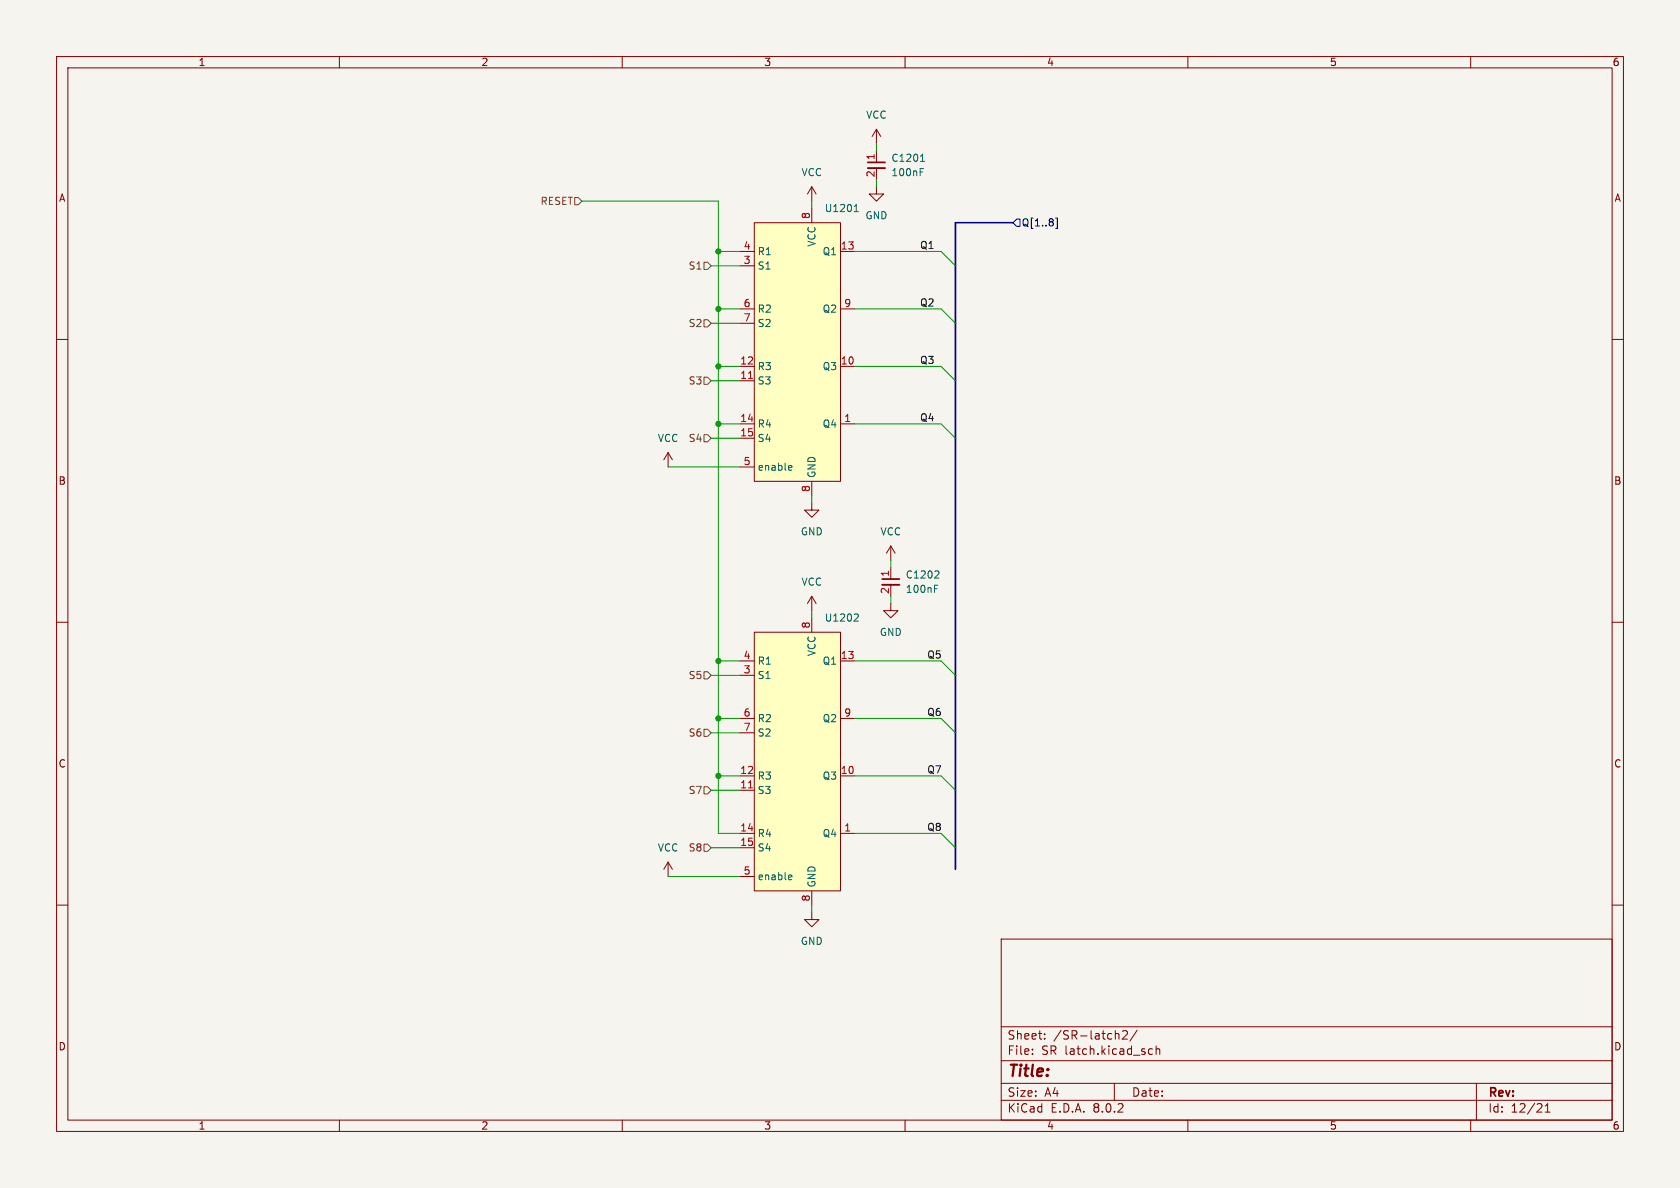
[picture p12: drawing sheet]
<svg xmlns="http://www.w3.org/2000/svg" width="297mm" height="210mm" viewBox="0 0 297 210" stroke-linecap="round" stroke-linejoin="round" font-family="sans-serif">
<path d="M0 0h297v210h-297z" fill="#f5f4ef" stroke="#f5f4ef" stroke-width=".18"/>
<g fill="none" stroke="#840000" stroke-width=".18">
<path d="M10 10h277v190h-277zM12 12h273v186h-273zM60 10v2M110 10v2M160 10v2M210 10v2M260 10v2M154.9 33v1.3h-1.2l1.2 1.3 1.3-1.3h-1.3M154.9 22.9v2.5M154.9 26.7v2M154.9 29.7v2.1M154.9 22.9l.8 1.2"/>
<path d="M154.9 22.9l-.7 1.2M10 60h2M285 60h2M10 110h2M285 110h2M10 160h2M285 160h2M143.5 161.3v1.3h-1.3l1.3 1.2 1.3-1.2h-1.3M177 166h108v32h-108zM60 198v2M110 198v2M160 198v2"/>
<path d="M177 194.5h108M177 191.5h108M177 187.5h108M177 181.5h108M182.5 186.3v.1M182.5 185.5v.1M184.7 183.6v.1M184.7 182.8v.1M197 191.5v3M197.2 182.8h.5l.1 .9M198.5 182.3l.5-.1 .2 .1 .1 .3-.9 1.1h.9M201 182.1l-1.3 2"/>
<path d="M203.2 186.3h.5M203.2 185.5h.5M204.4 185.5l.2-.1 .4 .1v.9M204.4 184.9v1.5M210 198v2M260 198v2M261 191.5v6.5M273.2 196.6h.8M273.2 195.5l.4-.4v1.5"/>
</g>
<path d="M153.4 29.7h3.1" fill="none" stroke="#840000" stroke-width=".33"/>
<path d="M153.4 28.7h3.1" fill="none" stroke="#840000" stroke-width=".3"/>
<path d="M162.7 30.4h.4M162.7 29.8h.6M162.7 28.5h.8M162.9 27.6l.2-.3v1.2" fill="none" stroke="#006464" stroke-width=".18"/>
<path d="M133.3 39.4h15.3v45.7h-15.3z" fill="#ffffc2"/>
<g fill="none" stroke="#840000" stroke-width=".18">
<path d="M133.3 39.4h15.3v45.7h-15.3zM143.5 36.8v2.6M130.8 44.5h2.5M130.8 47h2.5M130.8 54.6h2.5M130.8 57.2h2.5M148.6 44.5h2.5M148.6 54.6h2.5M130.8 74.9h2.5M130.8 64.8h2.5M130.8 67.3h2.5M130.8 77.5h2.5"/>
<path d="M148.6 74.9h2.5M148.6 64.8h2.5M130.8 82.6h2.5M143.5 85.1v2.5"/>
</g>
<path d="M132.3 66.9h.7" fill="none" stroke="#a90000" stroke-width=".18"/>
<path d="M151 37.4h.7M151.1 36.4l.3-.3v1.3M139.6 82.3h.3l.1 .3-.6 .1M139.9 83.1h-.3" fill="none" stroke="#006464" stroke-width=".18"/>
<path d="M133.3 111.8h15.3v45.7h-15.3z" fill="#ffffc2"/>
<g fill="none" stroke="#840000" stroke-width=".18">
<path d="M143.5 33v2.6M143.5 33l.8 1.3M143.5 33l-.8 1.3M118.1 80l-.8 1.3M118.1 80v2.6M118.1 80l.8 1.3M143.5 88.9v1.3h-1.3l1.3 1.2 1.3-1.2h-1.3M157.5 96.5l.7 1.3M157.5 96.5v2.6M157.5 96.5l-.8 1.3M130.8 116.8h2.5M130.8 119.4h2.5"/>
<path d="M133.3 111.8h15.3v45.7h-15.3zM143.5 105.4v2.6M143.5 109.2v2.6M143.5 105.4l.8 1.3M143.5 105.4l-.8 1.3M148.6 116.8h2.5M157.5 106.7v1.3h-1.3l1.3 1.2 1.2-1.2h-1.2M157.5 100.3v2.1M157.5 103.4v2M130.8 137.2h2.5M130.8 139.7h2.5M130.8 127h2.5"/>
<path d="M130.8 129.5h2.5M148.6 137.2h2.5M148.6 127h2.5M118.1 152.4v2.5M118.1 152.4l-.8 1.3M118.1 152.4l.8 1.3M130.8 147.3h2.5M130.8 149.9h2.5M130.8 154.9h2.5M143.5 157.5v2.5M148.6 147.3h2.5"/>
</g>
<path d="M132.3 139.3h.7" fill="none" stroke="#a90000" stroke-width=".18"/>
<path d="M151.2 108.5l.4 .1 .1 .3-.7 .9h.7M165.2 104.1h.4M165.2 103.5h.6M165.8 100.9l.2 .3-.1 .3-.7 .7h.8M139.6 154.7h.3l.1 .3-.6 .1M139.9 155.5h-.3" fill="none" stroke="#006464" stroke-width=".18"/>
<path d="M156 103.4h3" fill="none" stroke="#840000" stroke-width=".33"/>
<path d="M156 102.4h3" fill="none" stroke="#840000" stroke-width=".3"/>
<path d="M101.6 34.9h.6l.7 .7-.7 .6h-.6zM124.5 56.5h.6l.6 .7-.6 .6h-.6zM124.5 46.4h.6l.6 .6-.6 .6h-.6zM124.5 66.7h.6l.6 .6-.6 .6h-.6zM124.5 76.8h.6l.6 .7-.6 .6h-.6zM124.5 118.7h.6l.6 .7-.6 .6h-.6zM124.5 128.9h.6l.6 .6-.6 .7h-.6zM124.5 139.1h.6l.6 .6-.6 .6h-.6zM124.5 149.2h.6l.6 .7-.6 .6h-.6z" fill="none" stroke="#725600" stroke-width=".18"/>
<path d="M179.7 38.7h.6v1.3h-.6l-.6-.6zM186.6 38.6h.3v1.8h-.3" fill="none" stroke="#000084" stroke-width=".18"/>
<path d="M179.1 39.4h-10.2v114.3" fill="none" stroke="#000084" stroke-width=".3"/>
<g fill="none" stroke="#009600" stroke-width=".18">
<path d="M102.9 35.6h24.1v111.7h3.8M143.5 35.6v1.2M154.9 25.4v1.3M154.9 31.8v1.2M125.7 57.2h5.1M125.7 47h5.1M127 54.6h3.8M127 44.5h3.8M151.1 54.6h15.3l2.5 2.6M151.1 44.5h15.3l2.5 2.5M125.7 77.5h5.1M125.7 67.3h5.1"/>
<path d="M127 64.8h3.8M127 74.9h3.8M151.1 64.8h15.3l2.5 2.5M151.1 74.9h15.3l2.5 2.6M118.1 82.6h12.7M143.5 87.6v1.3M157.5 99.1v1.2M125.7 119.4h5.1M127 116.8h3.8M143.5 108v1.2M151.1 116.8h15.3l2.5 2.6M157.5 105.4v1.3"/>
<path d="M125.7 139.7h5.1M125.7 129.5h5.1M127 137.2h3.8M127 127h3.8M151.1 137.2h15.3l2.5 2.5M151.1 127h15.3l2.5 2.5M118.1 154.9h12.7M125.7 149.9h5.1M151.1 147.3h15.3l2.5 2.6M143.5 160v1.3"/>
</g>
<g fill="#009600" stroke="#009600" stroke-width=".18">
<circle cx="127" cy="64.8" r=".46"/>
<circle cx="127" cy="44.5" r=".46"/>
<circle cx="127" cy="74.9" r=".46"/>
<circle cx="127" cy="54.6" r=".46"/>
<circle cx="127" cy="137.2" r=".46"/>
<circle cx="127" cy="127" r=".46"/>
<circle cx="127" cy="116.8" r=".46"/>
</g>
<text font-size="2.8" fill="#840000" x="178" y="190.9">Title:</text>
<g font-size="2.1" fill="#840000">
<text x="178" y="184">Sheet:</text>
<text x="186.2" y="184">/SR-latch2/</text>
<text x="178" y="186.7">File:</text>
<text x="184.1" y="186.7">SR latch.kicad_sch</text>
<text x="178" y="196.9">KiCad</text>
<text x="178" y="194.1">Size:</text>
<text x="184.7" y="194.1">A4</text>
<text x="185.7" y="196.9">E.D.A.</text>
<text x="193.3" y="196.9">8.0.2</text>
<text x="200" y="194.1">Date:</text>
<text x="263" y="194.3">Rev:</text>
<text x="263" y="196.9">Id:</text>
<text x="267.1" y="196.9">12/21</text>
</g>
<g font-size="1.8" fill="#840000">
<text x="35" y="11.9">1</text>
<text x="85" y="11.9">2</text>
<text x="135" y="11.9">3</text>
<text x="185" y="11.9">4</text>
<text x="235" y="11.9">5</text>
<text x="285" y="11.9">6</text>
<text x="10.3" y="35.9">A</text>
<text x="285.3" y="35.9">A</text>
<text x="10.3" y="85.9">B</text>
<text x="285.3" y="85.9">B</text>
<text x="10.3" y="135.9">C</text>
<text x="285.3" y="135.9">C</text>
<text x="10.3" y="185.9">D</text>
<text x="285.3" y="185.9">D</text>
<text x="35" y="199.9">1</text>
<text x="85" y="199.9">2</text>
<text x="135" y="199.9">3</text>
<text x="185" y="199.9">4</text>
<text x="235" y="199.9">5</text>
<text x="285" y="199.9">6</text>
</g>
<g font-size="1.8" fill="#006464">
<text x="153" y="21.2">VCC</text>
<text x="157.5" y="28.8">C1201</text>
<text x="141.6" y="31.3">VCC</text>
<text x="157.5" y="31.3">100nF</text>
<text x="145.7" y="37.7">U1201</text>
<text x="152.9" y="39">GND</text>
<text x="133.9" y="47.9">S1</text>
<text x="133.9" y="45.3">R1</text>
<text x="144.4" y="43.7" transform="rotate(-90 144.4 43.7)">VCC</text>
<text x="145.3" y="45.3">Q1</text>
<text x="133.9" y="55.5">R2</text>
<text x="133.9" y="58">S2</text>
<text x="145.3" y="55.5">Q2</text>
<text x="133.9" y="65.6">R3</text>
<text x="145.3" y="65.6">Q3</text>
<text x="133.9" y="68.2">S3</text>
<text x="133.9" y="75.8">R4</text>
<text x="145.3" y="75.8">Q4</text>
<text x="116.2" y="78.3">VCC</text>
<text x="133.9" y="78.3">S4</text>
<text x="133.9" y="83.4">enable</text>
<text x="144.4" y="84.6" transform="rotate(-90 144.4 84.6)">GND</text>
<text x="141.5" y="94.8">GND</text>
<text x="155.6" y="94.8">VCC</text>
<text x="141.6" y="103.7">VCC</text>
<text x="160" y="105">100nF</text>
<text x="160" y="102.5">C1202</text>
<text x="145.7" y="110.1">U1202</text>
<text x="155.4" y="112.6">GND</text>
<text x="133.9" y="117.7">R1</text>
<text x="144.4" y="116.1" transform="rotate(-90 144.4 116.1)">VCC</text>
<text x="145.3" y="117.7">Q1</text>
<text x="133.9" y="120.2">S1</text>
<text x="133.9" y="127.9">R2</text>
<text x="133.9" y="130.4">S2</text>
<text x="145.3" y="127.9">Q2</text>
<text x="133.9" y="140.6">S3</text>
<text x="133.9" y="138">R3</text>
<text x="145.3" y="138">Q3</text>
<text x="133.9" y="148.2">R4</text>
<text x="145.3" y="148.2">Q4</text>
<text x="116.2" y="150.7">VCC</text>
<text x="133.9" y="150.7">S4</text>
<text x="133.9" y="155.8">enable</text>
<text x="144.4" y="157" transform="rotate(-90 144.4 157)">GND</text>
<text x="141.5" y="167.2">GND</text>
</g>
<g font-size="1.8" fill="#a90000">
<text x="154.7" y="28.4" transform="rotate(-90 154.7 28.4)">1</text>
<text x="154.7" y="31.4" transform="rotate(-90 154.7 31.4)">2</text>
<text x="143.3" y="38.8" transform="rotate(-90 143.3 38.8)">8</text>
<text x="131.4" y="46.7">3</text>
<text x="131.4" y="44.2">4</text>
<text x="148.5" y="44.2">13</text>
<text x="131.4" y="54.4">6</text>
<text x="131.4" y="56.9">7</text>
<text x="149.2" y="54.4">9</text>
<text x="130.8" y="64.5">12</text>
<text x="148.5" y="64.5">10</text>
<text x="130.8" y="67.1">11</text>
<text x="130.8" y="74.7">14</text>
<text x="130.8" y="77.2">15</text>
<text x="149.2" y="74.7">1</text>
<text x="131.4" y="82.3">5</text>
<text x="143.3" y="87.1" transform="rotate(-90 143.3 87.1)">8</text>
<text x="157.2" y="105.1" transform="rotate(-90 157.2 105.1)">2</text>
<text x="157.2" y="102.1" transform="rotate(-90 157.2 102.1)">1</text>
<text x="143.3" y="111.2" transform="rotate(-90 143.3 111.2)">8</text>
<text x="131.4" y="119.1">3</text>
<text x="131.4" y="116.6">4</text>
<text x="148.5" y="116.6">13</text>
<text x="131.4" y="126.7">6</text>
<text x="131.4" y="129.3">7</text>
<text x="149.2" y="126.7">9</text>
<text x="130.8" y="136.9">12</text>
<text x="148.5" y="136.9">10</text>
<text x="130.8" y="139.4">11</text>
<text x="130.8" y="147.1">14</text>
<text x="130.8" y="149.6">15</text>
<text x="149.2" y="147.1">1</text>
<text x="131.4" y="154.7">5</text>
<text x="143.3" y="159.5" transform="rotate(-90 143.3 159.5)">8</text>
</g>
<g font-size="1.8" fill="#725600">
<text x="95.5" y="36.4">RESET</text>
<text x="121.6" y="47.9">S1</text>
<text x="121.6" y="58">S2</text>
<text x="121.6" y="68.2">S3</text>
<text x="121.6" y="78.3">S4</text>
<text x="121.6" y="120.2">S5</text>
<text x="121.6" y="130.4">S6</text>
<text x="121.6" y="140.6">S7</text>
<text x="121.6" y="150.7">S8</text>
</g>
<text font-size="1.8" fill="#000084" x="180.5" y="40.2">Q[1..8]</text>
<g font-size="1.8" fill="#0f0f0f">
<text x="162.6" y="44.1">Q1</text>
<text x="162.6" y="54.3">Q2</text>
<text x="162.6" y="64.4">Q3</text>
<text x="162.6" y="74.6">Q4</text>
<text x="163.8" y="116.5">Q5</text>
<text x="163.8" y="126.7">Q6</text>
<text x="163.8" y="136.8">Q7</text>
<text x="163.8" y="147">Q8</text>
</g>
</svg>
